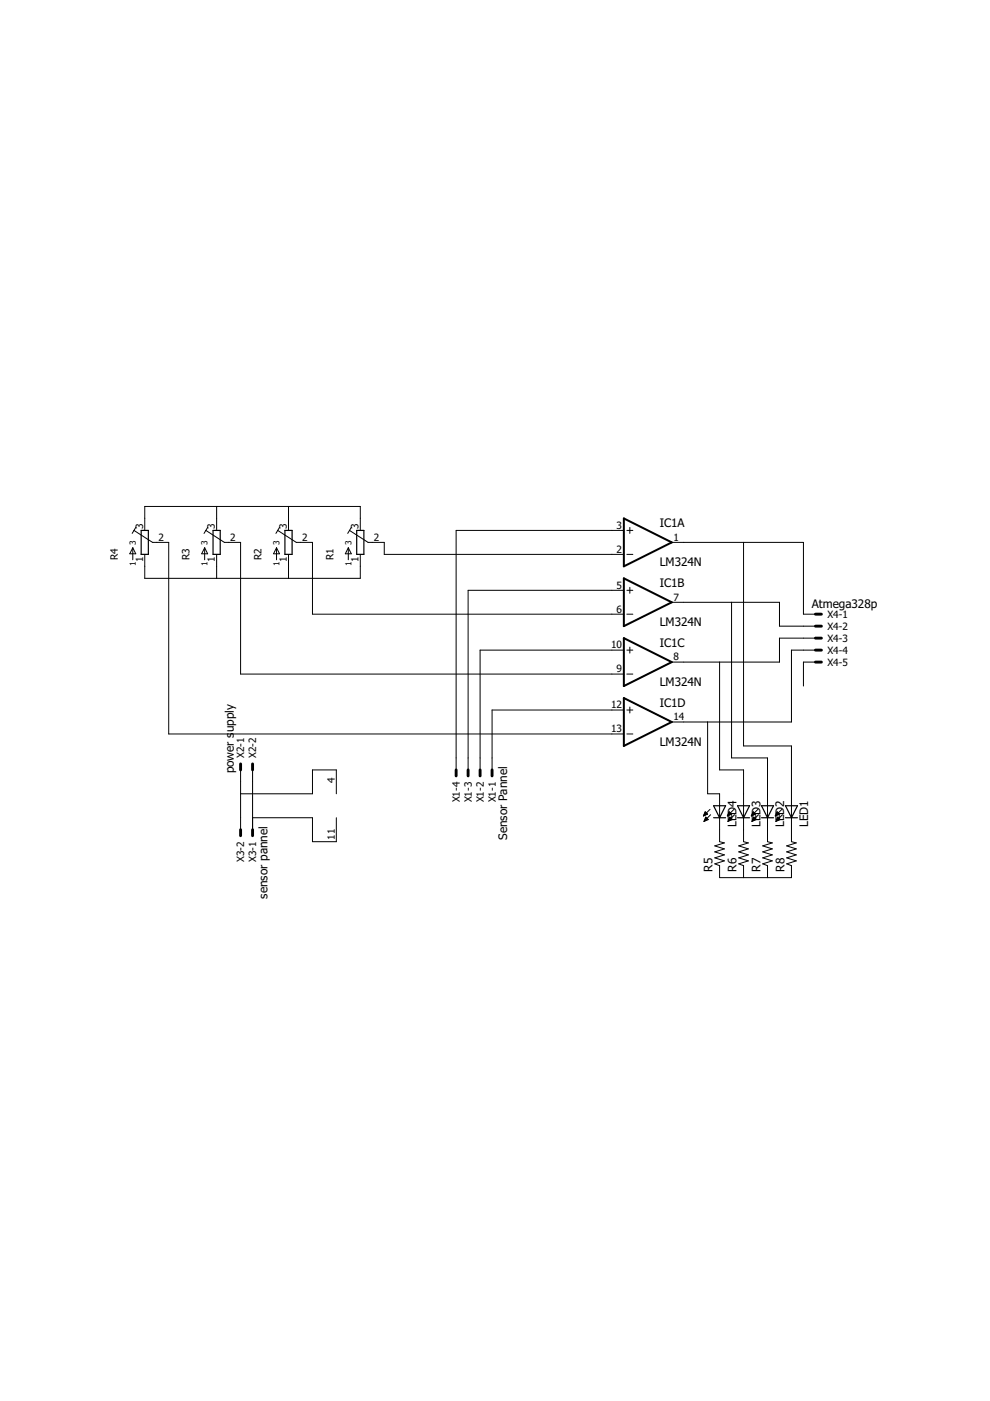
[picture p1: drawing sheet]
<svg xmlns="http://www.w3.org/2000/svg" width="210mm" height="297mm" viewBox="0 0 210 297" stroke-linecap="round" stroke-linejoin="round" font-family="sans-serif">
<path d="M29.9 112.5h1.6v5h-1.6zM45.2 112.5h1.5v5h-1.5zM60.4 112.5h1.5v5h-1.5zM75.6 112.5h1.6v5h-1.6zM151.3 173.4h2.5M151.3 170.8h2.5l-1.2 2.6zM156.4 173.4h2.5M156.4 170.8h2.5l-1.3 2.6zM161.5 173.4h2.5M161.5 170.8h2.5l-1.3 2.6zM166.5 170.8h2.6l-1.3 2.6zM166.5 173.4h2.6" fill="none" stroke="#000" stroke-width=".25"/>
<g fill="none" stroke="#000" stroke-width=".21">
<path d="M28.2 116.1l.6 1.3h-1.3zM28.2 116.1v2.6M28.4 112.5l3.9 2.5h3.5v40.6h96.5M28.8 111.8l-.8 1.3M30.7 112.5v-5.1h45.7v5.1M30.7 117.5v5.1h45.7v-5.1M43.4 116.1l.6 1.3h-1.2zM43.4 116.1v2.6M43.6 112.5l4 2.5h3.4v27.9h81.3M44 111.8l-.7 1.3M45.9 107.4v5.1M45.9 117.5v5.1"/>
<path d="M58.6 116.1l.7 1.3h-1.3zM58.6 116.1v2.6M58.9 112.5l3.9 2.5h3.5v15.2h66M59.3 111.8l-.8 1.3M61.2 107.4v5.1M61.2 117.5v5.1M73.9 116.1v2.6M73.9 116.1l.6 1.3h-1.3zM74.1 112.5l3.9 2.5h3.5v2.5h50.8M74.5 111.8l-.8 1.3M132.3 112.5h-35.6v50.7M132.9 112.5h1.3"/>
<path d="M132.9 117.5h1.3M133.5 111.8v1.3M142.4 115h27.9v15.2h2.6M157.6 115v43.2h10.2v20.3l1 .2-2 .6 2 .7-2 .6 2 .7-2 .6 2 .6-2 .7 1 .3v2.6h-15.2v-2.6l-1-.3 2-.7-2-.6 2-.6-2-.7 2-.6-2-.7 2-.6-1-.2v-10.2h-2.6v-15.2M132.3 137.8h-30.5v25.4M132.3 125.2h-33v38M132.9 130.2h1.3M132.9 137.8h1.3M132.9 125.2h1.3M133.5 124.5v1.3M133.5 137.2v1.3M142.4 127.7h22.9v5.1h7.6"/>
<path d="M155.1 127.7v33h7.6v17.8l1 .2-2 .6 2 .7-2 .6 2 .7-2 .6 2 .6-2 .7 1 .3v2.6M172.9 135.3h-7.6v5.1h-22.9M172.9 137.8h-5.1v15.3h-25.4M132.3 150.5h-28v12.7M132.9 142.9h1.3M132.9 150.5h1.3M132.9 155.6h1.3M133.5 149.9v1.3M152.6 140.4v22.8h5v15.3l1.1 .2-2.1 .6 2.1 .7-2.1 .6 2.1 .7-2.1 .6 2.1 .6-2.1 .7 1 .3v2.6M172.9 140.4h-2.6v5.1M51 163.2v12.7M51 168.3h15.3v-5.1h5v5.1"/>
<path d="M53.6 163.2v12.7M53.6 173.4h12.7v5.1h5v-5.1M149.2 172.9h.1M149.2 172.8h.4M149.3 172.7h.6M149.3 174.1h.1M149.3 172.6h.7M149.3 174h.3M149.4 172.4h.5M149.4 173.9h.5M149.4 172.3h.3M149.4 173.8h.8"/>
<path d="M149.5 173.7h.6M149.5 172.2h.1M149.5 172.1l.5 .5-.9 .4zM149.5 173.5h.4M149.6 173.4h.2M149.6 173.3h.1M150.2 173.8l-.6-.6-.3 .9M150.2 173.8l-.9 .3M150.5 171.6l-1.4 1.4M150.7 172.7l-1.4 1.4M154.3 172.9h.1M154.3 172.8h.4"/>
<path d="M154.4 172.7h.6M154.4 174.1h.1M154.4 172.6h.7M154.4 174h.3M154.5 172.4h.4M154.5 173.9h.4M154.5 172.3h.3M154.5 173.8h.7M154.6 173.7h.5M154.6 172.2h.1M154.6 172.1l.5 .5-.9 .4zM154.6 173.5h.4"/>
<path d="M154.7 173.4h.2M154.7 173.3h.1M155.2 173.8l-.5-.6-.4 .9M155.2 173.8l-.9 .3M155.6 171.6l-1.4 1.4M155.7 172.7l-1.4 1.4M159.3 172.9h.2M159.4 172.8h.4M159.4 172.7h.6M159.4 174.1h.1M159.5 172.6h.6M159.5 174h.2"/>
<path d="M159.5 173.9h.5M159.6 172.4h.4M159.6 172.3h.3M159.6 173.8h.7M159.6 173.7h.6M159.7 172.2h.1M159.7 172.1l.5 .5-.9 .4zM159.7 173.5h.4M159.7 173.4h.3M159.8 173.3h.1M160.3 173.8l-.5-.6-.4 .9M160.3 173.8l-.9 .3"/>
<path d="M160.7 171.6l-1.4 1.4M160.8 172.7l-1.4 1.4M164.4 172.9h.2M164.5 172.8h.3M164.5 172.7h.6M164.5 174.1h.1M164.6 172.6h.6M164.6 174h.2M164.6 173.9h.5M164.6 172.4h.5M164.7 172.3h.3M164.7 173.8h.7"/>
<path d="M164.7 172.2h.1M164.7 173.7h.6M164.8 172.1l.5 .5-.9 .4zM164.8 173.5h.4M164.8 173.4h.2M164.9 173.3h.1M165.4 173.8l-.5-.6-.4 .9M165.4 173.8l-.9 .3M165.8 171.6l-1.4 1.4M165.9 172.7l-1.4 1.4"/>
</g>
<g fill="none" stroke="#000" stroke-width=".61">
<path d="M172.9 130.2h1.3M172.9 132.8h1.3M172.9 135.3h1.3M172.9 137.8h1.3M172.9 140.4h1.3M51 162v1.2M51 175.9v1.3M53.6 162v1.2M53.6 175.9v1.3M96.7 163.2v1.3M99.3 163.2v1.3M101.8 163.2v1.3"/>
<path d="M104.3 163.2v1.3"/>
</g>
<path d="M132.3 109.9l10.1 5.1-10.1 5.1zM132.3 122.6l10.1 5.1-10.1 5.1zM132.3 135.3l10.1 5.1-10.1 5.1zM132.3 148l10.1 5.1-10.1 5.1z" fill="none" stroke="#000" stroke-width=".42"/>
<g font-size="2.5">
<text x="139.9" y="111.8">IC1A</text>
<text x="139.9" y="120.1">LM324N</text>
<text x="139.9" y="124.5">IC1B</text>
<text x="172.1" y="128.8">Atmega328p</text>
<text x="139.9" y="132.8">LM324N</text>
<text x="139.9" y="137.2">IC1C</text>
<text x="139.9" y="145.5">LM324N</text>
<text x="139.9" y="149.9">IC1D</text>
<text x="49.6" y="155.3" transform="rotate(-90 49.6 155.3)">upply</text>
<text x="139.9" y="158.2">LM324N</text>
<text x="49.6" y="164" transform="rotate(-90 49.6 164)">power s</text>
<text x="107.5" y="178.1" transform="rotate(-90 107.5 178.1)">Sensor Pannel</text>
<text x="156.1" y="175.4" transform="rotate(-90 156.1 175.4)">LED4</text>
<text x="161.2" y="175.4" transform="rotate(-90 161.2 175.4)">LED3</text>
<text x="166.3" y="175.4" transform="rotate(-90 166.3 175.4)">LED2</text>
<text x="171.4" y="175.4" transform="rotate(-90 171.4 175.4)">LED1</text>
<text x="151.1" y="184.8" transform="rotate(-90 151.1 184.8)">R5</text>
<text x="156.2" y="184.8" transform="rotate(-90 156.2 184.8)">R6</text>
<text x="161.2" y="184.8" transform="rotate(-90 161.2 184.8)">R7</text>
<text x="166.3" y="184.8" transform="rotate(-90 166.3 184.8)">R8</text>
<text x="56.7" y="190.5" transform="rotate(-90 56.7 190.5)">sensor pannel</text>
</g>
<g font-size="2.1">
<text x="30.3" y="112.1" transform="rotate(-90 30.3 112.1)">3</text>
<text x="45.6" y="112.1" transform="rotate(-90 45.6 112.1)">3</text>
<text x="60.8" y="112.1" transform="rotate(-90 60.8 112.1)">3</text>
<text x="76" y="112.1" transform="rotate(-90 76 112.1)">3</text>
<text x="130.7" y="112.1">3</text>
<text x="25" y="118.8" transform="rotate(-90 25 118.8)">R4</text>
<text x="30.3" y="119.1" transform="rotate(-90 30.3 119.1)">1</text>
<text x="33.6" y="114.6">2</text>
<text x="40.2" y="118.8" transform="rotate(-90 40.2 118.8)">R3</text>
<text x="45.6" y="119.1" transform="rotate(-90 45.6 119.1)">1</text>
<text x="48.8" y="114.6">2</text>
<text x="55.4" y="118.8" transform="rotate(-90 55.4 118.8)">R2</text>
<text x="60.8" y="119.1" transform="rotate(-90 60.8 119.1)">1</text>
<text x="64.1" y="114.6">2</text>
<text x="70.7" y="118.8" transform="rotate(-90 70.7 118.8)">R1</text>
<text x="76" y="119.1" transform="rotate(-90 76 119.1)">1</text>
<text x="79.3" y="114.6">2</text>
<text x="130.7" y="117.2">2</text>
<text x="142.8" y="114.6">1</text>
<text x="130.7" y="124.8">5</text>
<text x="130.7" y="129.9">6</text>
<text x="142.8" y="127.3">7</text>
<text x="175.4" y="131">X4-1</text>
<text x="129.6" y="137.5">10</text>
<text x="175.4" y="133.5">X4-2</text>
<text x="175.4" y="136.1">X4-3</text>
<text x="130.7" y="142.6">9</text>
<text x="142.8" y="140">8</text>
<text x="175.4" y="138.6">X4-4</text>
<text x="175.4" y="141.1">X4-5</text>
<text x="129.6" y="155.3">13</text>
<text x="129.6" y="150.2">12</text>
<text x="142.8" y="152.7">14</text>
<text x="51.8" y="160.7" transform="rotate(-90 51.8 160.7)">X2-1</text>
<text x="54.3" y="160.7" transform="rotate(-90 54.3 160.7)">X2-2</text>
<text x="71" y="166" transform="rotate(-90 71 166)">4</text>
<text x="97.5" y="170.1" transform="rotate(-90 97.5 170.1)">X1-4</text>
<text x="100" y="170.1" transform="rotate(-90 100 170.1)">X1-3</text>
<text x="102.6" y="170.1" transform="rotate(-90 102.6 170.1)">X1-2</text>
<text x="105.1" y="170.1" transform="rotate(-90 105.1 170.1)">X1-1</text>
<text x="71" y="178" transform="rotate(-90 71 178)">11</text>
<text x="51.8" y="182.8" transform="rotate(-90 51.8 182.8)">X3-2</text>
<text x="54.3" y="182.8" transform="rotate(-90 54.3 182.8)">X3-1</text>
</g>
<g font-size="1.8">
<text x="28.8" y="119.9" transform="rotate(-90 28.8 119.9)">1</text>
<text x="28.8" y="115.5" transform="rotate(-90 28.8 115.5)">3</text>
<text x="44" y="119.9" transform="rotate(-90 44 119.9)">1</text>
<text x="44" y="115.5" transform="rotate(-90 44 115.5)">3</text>
<text x="59.3" y="119.9" transform="rotate(-90 59.3 119.9)">1</text>
<text x="59.3" y="115.5" transform="rotate(-90 59.3 115.5)">3</text>
<text x="74.5" y="119.9" transform="rotate(-90 74.5 119.9)">1</text>
<text x="74.5" y="115.5" transform="rotate(-90 74.5 115.5)">3</text>
</g>
</svg>
